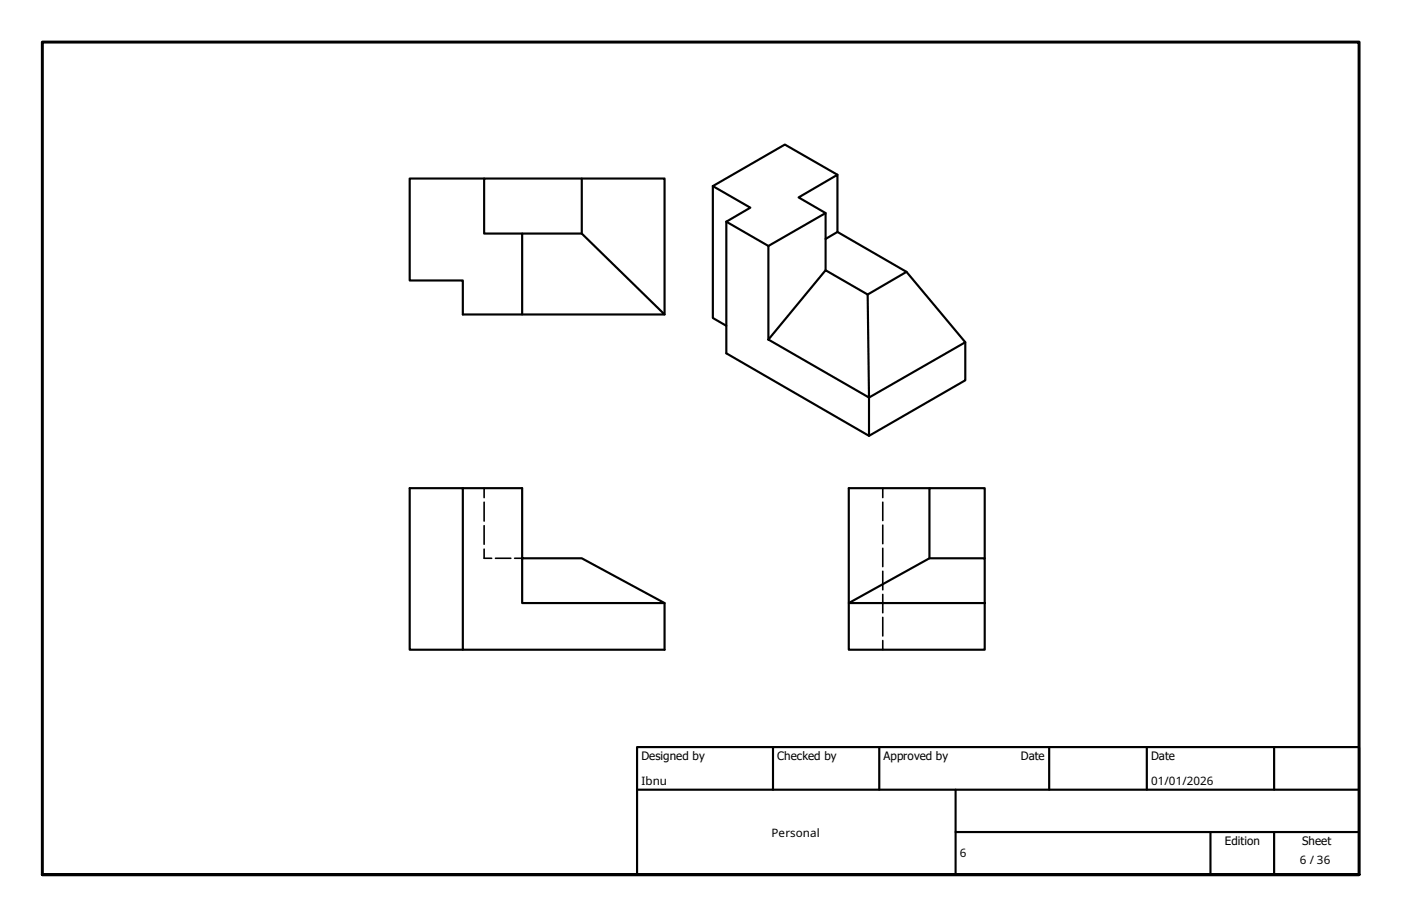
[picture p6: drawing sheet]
<svg xmlns="http://www.w3.org/2000/svg" width="330mm" height="216mm" viewBox="0 0 330 216" stroke-linecap="round" stroke-linejoin="round" font-family="sans-serif">
<!-- layer: Hidden (ISO) -->
<g fill="none" stroke="#000" stroke-width=".38">
<path d="M114 114.9v2.3M114 118.2v4.5M207.8 114.9v2.3M207.8 118.2v4.4M114 129.3v2.1h1.8M114 123.8v4.3M116.6 131.4h3.7M121.2 131.4h1.7M207.8 123.6v4.4M207.8 129.1v4.3M207.8 134.5v4.4M207.8 140v4.3"/>
<path d="M207.8 145.4v4.3M207.8 150.8v2.2"/>
</g>
<!-- layer: Visible (ISO) -->
<g fill="none" stroke="#000" stroke-width=".51">
<path d="M114 42h-17.5v24h12.5v8h13.9v-19h-8.9v-13h42.5v32M122.9 55h14.1l19.5 19h-33.6M137 42v13M167.8 43.8l8.9 5.1-5.7 3.3M167.8 43.8v31.1l3.2 1.8M171 52.2l9.9 5.7M171 52.2v31l33.6 19.4M180.9 57.9v22M194.4 56.3l2.8-1.7 16.2 9.4 13.9 16.6-22.7 13v9l22.7-13.1v-8.9M194.4 50.2l-13.5 7.7M197.2 54.6v-13.5l-9.2 5.4 6.4 3.7v13.4M197.2 41.1l-12.4-7.1-17 9.8"/>
<path d="M194.4 63.6l9.9 5.7 .3 24.3-23.7-13.7zM213.4 64l-9.1 5.3M109 114.9h13.9v27.1h33.6l-19.5-10.6h-14.1M218.8 114.9h-19v38.1h32v-11M218.8 131.4v-16.5h13v16.5M156.5 142v11h-47.5v-38.1h-12.5v38.1h12.5M199.8 142l19-10.6h13v10.6z"/>
</g>
<!-- layer: Border (ISO) -->
<path d="M10 205.9v-196h310v196h-310h310" fill="none" stroke="#000" stroke-width=".7"/>
<!-- layer: Title (ISO) -->
<path d="M150 175.9h170v30h-170zM182 175.9v10M207 175.9v10M247 175.9v10M270 175.9v10M300 175.9v10M150 185.9h170M225 195.9h95M225 185.9v20M285 195.9v10M300 195.9v10" fill="none" stroke="#000" stroke-width=".51"/>
<g font-size="2.7">
<text x="151" y="179">Designed by</text>
<text x="183" y="179">Checked by</text>
<text x="208" y="179">Approved by</text>
<text x="240.3" y="178.9">Date</text>
<text x="271" y="178.9">Date</text>
<text x="151" y="184.8">Ibnu</text>
<text x="271" y="184.8">01/01/2026</text>
<text x="181.7" y="197">Personal</text>
<text x="226" y="201.9">6</text>
<text x="288.4" y="199">Edition</text>
<text x="306" y="203.4">6 / 36</text>
<text x="306.6" y="199">Sheet</text>
</g>
</svg>
